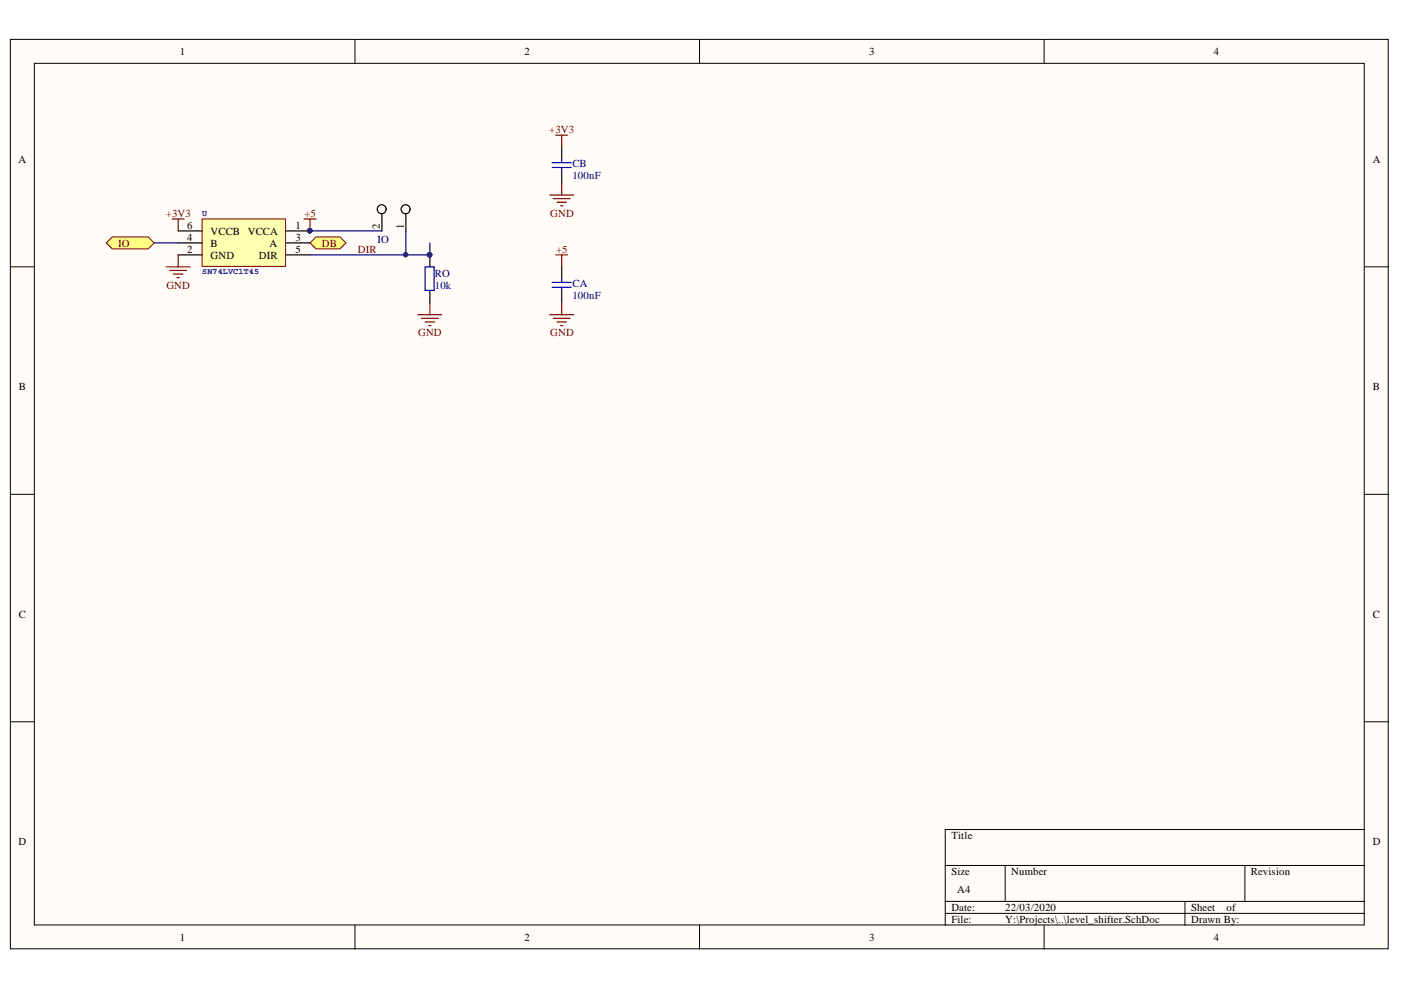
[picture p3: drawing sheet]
<svg xmlns="http://www.w3.org/2000/svg" width="297mm" height="210mm" viewBox="0 0 297 210" stroke-linecap="round" stroke-linejoin="round" font-family="sans-serif">
<g fill="#fffcf8" stroke="#000" stroke-width=".21">
<path d="M2.2 8.4h292.1v192.8h-292.1z"/>
<path d="M7.3 13.4h281.9v182.7h-281.9z"/>
</g>
<g fill="none" stroke="#000" stroke-width=".21">
<path d="M75.3 8.4v5M148.3 8.4v5M221.4 8.4v5M2.2 56.6h5.1M289.3 56.6h5.1M2.2 104.8h5.1M289.3 104.8h5.1M2.2 153h5.1M289.3 153h5.1M289.3 175.9h-88.9v20.3M75.3 196.2v5.1M148.3 196.2v5.1"/>
<path d="M200.4 183.5h88.9M200.4 191.1h88.9M200.4 193.7h88.9M213.1 183.5v7.6M221.4 196.2v5.1M251.2 191.1v5.1M263.9 183.5v7.6"/>
</g>
<path d="M42.9 46.4h17.6v10.1h-17.6z" fill="#ffffb0" stroke="#800000" stroke-width=".21"/>
<g fill="none" stroke="#000" stroke-width=".25">
<path d="M37.8 49h5.1M37.8 54h5.1M37.8 51.5h5.1M60.6 49h5.1M60.6 54h5.1M60.6 51.5h5.1M81 45.4v3.6M86.1 45.4v3.6M91.1 61.7v2.5"/>
<circle cx="80.9" cy="44.4" r=".95"/>
<circle cx="86" cy="44.4" r=".95"/>
</g>
<g fill="none" stroke="#800000" stroke-width=".25">
<path d="M35.2 56.6h5.1M36 57.3h3.6M36.5 46.4h2.5M36.8 58.1h2M37.5 58.9h.5M37.8 46.4v2.6M37.8 54v2.6M64.5 46.4h2.5M65.7 46.4v2.6M88.6 66.7h5.1M89.4 67.5h3.5M90.1 68.3h2.1"/>
<path d="M90.9 69h.5M91.1 64.2v2.5"/>
</g>
<path d="M90.1 56.6h2v5h-2z" fill="none" stroke="#00f" stroke-width=".25"/>
<path d="M32.7 51.5h5.1M65.7 49h15.3" fill="none" stroke="#000080" stroke-width=".25"/>
<g fill="#ffff80" stroke="#800000" stroke-width=".21">
<path d="M22.5 51.5l1.3-1.3h7.6l1.3 1.3-1.3 1.3h-7.6z" fill-rule="evenodd"/>
<path d="M65.7 51.5l1.3-1.3h5.1l1.3 1.3-1.3 1.3h-5.1z" fill-rule="evenodd"/>
</g>
<path d="M86.1 49v5M91.1 51.5v2.5h-25.4" fill="none" stroke="#000080" stroke-width=".25"/>
<circle cx="86" cy="54" r=".46" fill="#000080" stroke="#000080" stroke-width=".21"/>
<path d="M119.1 31.2v2.5M119.1 36.3v2.5M119.1 56.6v2.5M119.1 61.7v2.5" fill="none" stroke="#000" stroke-width=".25"/>
<path d="M117.1 34.5h4M117.1 35.5h4M119.1 33.7v.8M119.1 35.5v.8M117.1 59.9h4M119.1 59.1v.8M117.1 60.9h4M119.1 60.9v.8" fill="none" stroke="#00f" stroke-width=".25"/>
<g fill="none" stroke="#800000" stroke-width=".25">
<path d="M117.8 28.7h2.6M119.1 28.7v2.5M119.1 38.8v2.6M116.5 41.4h5.1M117.3 42.1h3.6M117.8 54h2.6M118.1 42.9h2M118.8 43.6h.5M119.1 54v2.6M116.5 66.7h5.1M117.3 67.5h3.6M118.1 68.3h2"/>
<path d="M118.8 69h.5M119.1 64.2v2.5"/>
</g>
<text font-size="3.5" fill="#000080" x="90.3" y="56.1">PIRO01</text>
<g font-size="2.3">
<text x="38.1" y="11.7">1</text>
<text x="111.2" y="11.7">2</text>
<text x="184.3" y="11.7">3</text>
<text x="257.4" y="11.7">4</text>
<text x="3.9" y="34.5">A</text>
<text x="291.1" y="34.5">A</text>
<text x="39.7" y="53.6">2</text>
<text x="39.7" y="48.5">6</text>
<text x="39.7" y="51">4</text>
<text x="44.7" y="49.8">VCCB</text>
<text x="44.7" y="52.3">B</text>
<text x="52.5" y="49.8">VCCA</text>
<text x="57.2" y="52.3">A</text>
<text x="62.7" y="48.5">1</text>
<text x="62.7" y="51">3</text>
<text x="62.7" y="53.6">5</text>
<text x="80.5" y="48.6" transform="rotate(-90 80.5 48.6)">2</text>
<text x="85.6" y="48.6" transform="rotate(-90 85.6 48.6)">1</text>
<text x="44.7" y="54.8">GND</text>
<text x="54.9" y="54.8">DIR</text>
<text x="4" y="82.7">B</text>
<text x="291.1" y="82.7">B</text>
<text x="4" y="131">C</text>
<text x="291.1" y="131">C</text>
<text x="3.9" y="179.2">D</text>
<text x="201.7" y="177.9">Title</text>
<text x="291.1" y="179.2">D</text>
<text x="201.7" y="185.6">Size</text>
<text x="214.4" y="185.6">Number</text>
<text x="265.2" y="185.6">Revision</text>
<text x="203" y="189.4">A4</text>
<text x="201.7" y="193.2">Date:</text>
<text x="201.7" y="195.7">File:</text>
<text x="213.1" y="193.2">22/03/2020</text>
<text x="213.1" y="195.7">Y:\Projects\..\level_shifter.SchDoc</text>
<text x="252.5" y="193.2">Sheet</text>
<text x="252.5" y="195.7">Drawn By:</text>
<text x="260.1" y="193.2">of</text>
<text x="38.1" y="199.5">1</text>
<text x="111.2" y="199.5">2</text>
<text x="184.3" y="199.5">3</text>
<text x="257.4" y="199.5">4</text>
</g>
<g font-size="2.3" fill="#800000">
<text x="116.5" y="28.1">+3V3</text>
<text x="35.2" y="46">+3V3</text>
<text x="64.5" y="46">+5</text>
<text x="116.6" y="46">GND</text>
<text x="25" y="52.3">IO</text>
<text x="68.2" y="52.3">DB</text>
<text x="75.9" y="53.6">DIR</text>
<text x="117.9" y="53.6">+5</text>
<text x="35.3" y="61.2">GND</text>
<text x="88.6" y="71.3">GND</text>
<text x="116.6" y="71.3">GND</text>
</g>
<g font-size="2.3" fill="#000080">
<text x="121.4" y="35.5">CB</text>
<text x="121.4" y="38">100nF</text>
<text x="80" y="51.5">IO</text>
<text x="92.2" y="58.6">RO</text>
<text x="92.2" y="61.2">10k</text>
<text x="121.4" y="63.5">100nF</text>
<text x="121.4" y="60.9">CA</text>
</g>
<g font-size="1.8" fill="#000080">
<text x="42.9" y="45.9">U</text>
<text x="60" y="49.2">PIU01</text>
<text x="42.9" y="58.1">SN74LVC1T45</text>
</g>
</svg>
